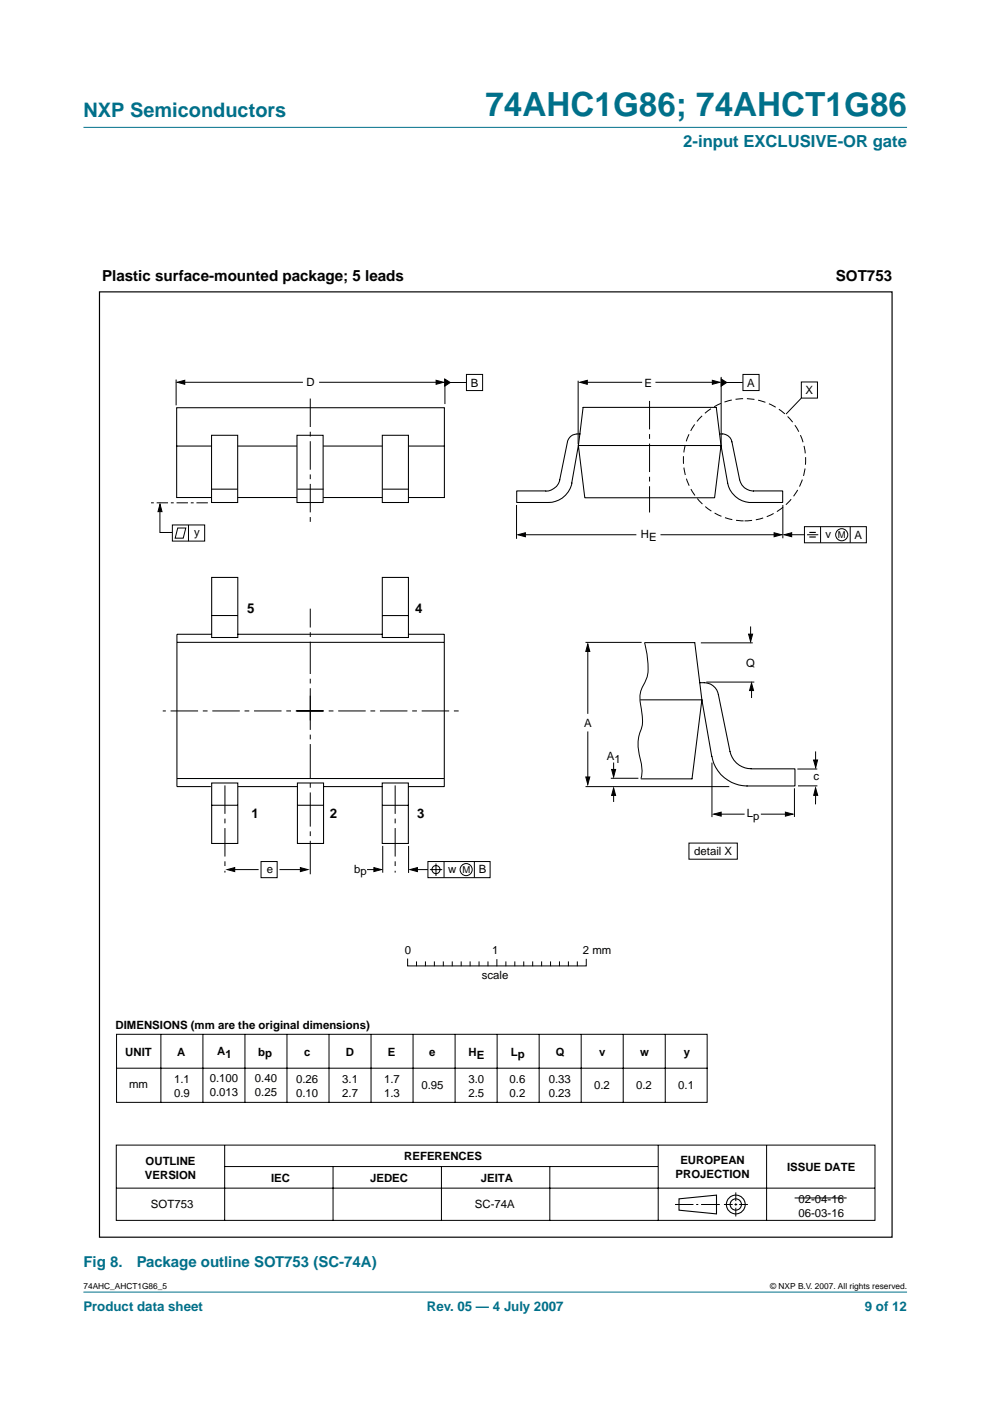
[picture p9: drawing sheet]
<svg xmlns="http://www.w3.org/2000/svg" width="210mm" height="297mm" viewBox="0 0 210 297" stroke-linecap="round" stroke-linejoin="round" font-family="sans-serif">
<g fill="#00708a" stroke="#00708a" stroke-width=".21">
<path d="M17.7 273.9h174.6z"/>
<path d="M17.7 27h174.6z"/>
</g>
<g fill="none" stroke="#000" stroke-width=".21">
<path d="M98.9 79.4h3.4v3.4h-3.4zM152.9 79.9v14.5M157.5 79.4h3.4v3.4h-3.4zM37.3 80.5v5.4M38.5 81.1h25.7M67.7 81.1h25.5M94.3 80.6v5.1M94.8 81.1h4.1M122.6 80.7v13.5M123.6 81.1h12.6M139 81.1h12.8M153.5 81.1h4"/>
<path d="M169.9 81h3.4v3.4h-3.4zM169.9 84.4l-3.2 3.4M33.9 107.4v5.5h2.6M36.5 111.3h6.9v3.4h-6.9zM37.7 111.9h1.7l-.6 2.2h-1.7zM40 111.3v3.4M109.5 107.1v7.1M110.6 113.4h24.3M140 113.4h24.7M166 107.1v7M167.1 113.4h3.5M170.6 111.7h13.1v3.4h-13.1z"/>
<path d="M171.1 113.4h2.4M174 111.7v3.4M180.3 111.7v3.4M124.1 136.2h11.9M124.6 137.8v13.5M136.6 136.2a17.6 17.6 0 0 1 .6 7.4l-.9 1.8a5.3 5.3 0 0 0-.5 3.9l.3 1.5a7.4 7.4 0 0 1-.6 5.1 11 11 0 0 0 .4 5.9 6.6 6.6 0 0 1 0 3.3M148.6 136.3h11M159.1 132.8v2.4M124.6 155.1v10.2M149.7 144.6h10.2M159.3 145.6v2.4M172.9 159.3v2.9"/>
<path d="M81.1 179.3v5.7M86.6 179.3v5.8M124.1 166.8h30.5M129.5 165h5.9M130.1 161.7v2.5M130.1 168v2M146.1 178.7h10.2v3.5h-10.2zM151 161.7v11.5M152.2 172.6h5.7M161.3 172.6h5.7M168.4 167.1v6.1M172.9 168v2.5"/>
<path d="M173.3 163h-4.2M173.3 166.6h-4.1M49.1 184.4h5.7M55.3 182.7h3.5v3.4h-3.5zM59.3 184.4h5.1M77.8 184.4h2.2M87.8 184.4h2.9M90.7 182.7h13.2v3.4h-13.2zM91.1 184.4h2.7M92.4 183.1v2.6M94.1 182.7v3.4M100.6 182.7v3.4"/>
<path d="M86.4 203.3v1.5h37.9v-1.4M88.3 203.9v.8M90.2 203.9v.8M92.1 203.9v.8M94 203.9v.8M95.9 203.9v.8M97.8 203.9v.8M99.7 203.9v.8M101.6 203.9v.8M103.5 203.9v.8M105.3 203.5v1.3M107.3 203.9v.8"/>
<path d="M109.2 203.9v.8M111 203.9v.8M112.9 203.9v.8M114.8 203.9v.8M116.7 203.9v.8M118.6 203.9v.8M120.5 203.9v.8M122.4 203.9v.8M24.7 242.8h160.8v15.9h-160.8zM24.7 251.9h160.8M47.6 242.8v15.9M47.7 247.3h91.8"/>
<path d="M70.6 247.3v11.4M93.6 247.3v11.4M116.6 247.3v11.4M139.6 242.8v15.9M143.1 255.4h3.9M147.6 255.4h.4M148.6 255.4h4M153.5 255.4h1.8M155.7 255.4h.6M156 252.8v1.9M156 255.1v.5M156 256.1v1.8"/>
<path d="M156.7 255.4h1.9M162.5 242.8v15.9"/>
<circle cx="178.5" cy="113.4" r="1.28"/>
<circle cx="92.4" cy="184.4" r=".86"/>
<circle cx="98.8" cy="184.4" r="1.28"/>
</g>
<g fill="none" stroke="#000" stroke-width=".23">
<path d="M144 254.2l7.9-.8v4l-7.9-.8z"/>
<circle cx="156" cy="255.4" r="1.99"/>
<circle cx="156" cy="255.4" r="1.2"/>
</g>
<g fill="#000" stroke="#000" stroke-width=".21">
<path d="M37.6 81.1l1.6-.5v.9zM92.5 80.6l1.6 .5-1.6 .4zM94.3 80.4l1.2 .7-1.2 .8zM122.9 81.1l1.6-.5v.9zM151 80.6l1.6 .5-1.6 .4zM152.9 80.4l1.2 .7-1.2 .8zM33.9 106.9l.4 1.6h-.8zM109.8 113.4l1.6-.4v.8zM164.1 113l1.6 .4-1.6 .4zM166.3 113.4l1.6-.5v.9zM124.6 136.5l.5 1.6h-.9zM158.7 134.4h.9l-.5 1.6z"/>
<path d="M159.3 144.8l.5 1.6h-.9zM124.2 164.7h.9l-.5 1.6zM130.1 167.1l.4 1.5h-.8zM129.7 163.1h.8l-.4 1.6zM151.3 172.6l1.6-.4v.8zM166.5 172.2l1.6 .4-1.6 .4zM172.9 167l.5 1.6h-.9zM172.5 161.1h.8l-.4 1.6zM48.2 184.4l1.6-.5v.9zM63.7 183.9l1.6 .5-1.6 .4zM79.3 183.9l1.6 .5-1.6 .4zM86.9 184.4l1.6-.5v.9z"/>
</g>
<path d="M62.9 150.7h34.8M68.5 150.7h-34" fill="none" stroke="#000" stroke-width=".21" stroke-dasharray="5.8 1 1 1" stroke-linecap="butt"/>
<path d="M65.8 152.8v-23.8" fill="none" stroke="#000" stroke-width=".21" stroke-dasharray="6.8 1 1 1" stroke-linecap="butt"/>
<path d="M65.8 147.5v37.9" fill="none" stroke="#000" stroke-width=".21" stroke-dasharray="7.2 1 1 1" stroke-linecap="butt"/>
<path d="M171.6 112.9h1.4M171.6 113.9h1.4" fill="none" stroke="#000" stroke-width=".24"/>
<path d="M44.1 106.6h-12.1" fill="none" stroke="#000" stroke-width=".21" stroke-dasharray="2.4 .6 .6 .6" stroke-linecap="butt"/>
<path d="M21.1 61.9h168v200.4h-168z" fill="none" stroke="#000" stroke-width=".25"/>
<g fill="none" stroke="#000" stroke-width=".22">
<path d="M37.5 86.4h56.7v19.1h-56.7zM37.5 94.6h56.7M37.6 136.2h56.5M44.8 134.5h-7.3v32.3h7.2M44.9 122.4h5.5v12.8h-5.5zM44.9 130.5h5.5M50.4 134.5h30.7M81.1 122.4h5.5v12.8h-5.5zM81.1 130.5h5.5M86.6 134.5h7.6v32.3h-7.6M37.6 165.1h56.5M44.9 166h5.5v12.8h-5.5z"/>
<path d="M44.9 170.7h5.5M50.4 166.8h12.7M63.1 166h5.5v12.8h-5.5zM63.1 170.7h5.5M68.6 166.8h12.4M81 166h5.6v12.8h-5.6zM81.1 170.7h5.5"/>
</g>
<circle cx="157.9" cy="97.5" r="13" fill="none" stroke="#000" stroke-width=".21" stroke-dasharray="1.6 .8" stroke-linecap="butt"/>
<path d="M137.7 85v23.7M47.7 166.5v18.5M83.8 166.5v18.5" fill="none" stroke="#000" stroke-width=".21" stroke-dasharray="6 1 1 1" stroke-linecap="butt"/>
<path d="M81.1 92.3h5.5v14.2h-5.5z" fill="#fff" stroke="#000" stroke-width=".22"/>
<path d="M81.2 103.7h5.5" fill="none" stroke="#000" stroke-width=".22"/>
<g fill="#fff" stroke="#000" stroke-width=".22">
<path d="M63 92.3h5.5v14.2h-5.5z"/>
<path d="M44.9 92.3h5.5v14.2h-5.5z"/>
</g>
<path d="M65.8 84.5v26.9" fill="none" stroke="#000" stroke-width=".21" stroke-dasharray="6 1 1 1" stroke-linecap="butt"/>
<g fill="none" stroke="#000" stroke-width=".21">
<path d="M24.7 219.3h125.2v14.4h-125.2zM34.1 219.3v14.4M43 219.3v14.4M51.9 219.3v14.4M60.8 219.3v14.4M69.8 219.3v14.4M78.7 219.3v14.4M87.6 219.2v14.5M96.5 219.3v14.4M105.4 219.3v14.4M114.3 219.3v14.4M123.2 219.3v14.4"/>
<path d="M132.1 219.3v14.4M141 219.3v14.4M24.7 226.5h125.3M168.5 254h11"/>
</g>
<g fill="none" stroke="#000" stroke-width=".22">
<path d="M122.9 92l-.3 2.5h30.3M122.9 92a2.22 2.22 0 0 0-2.6 1.7l-1.6 8a2.94 2.94 0 0 1-3 2.4M122.9 92l.7-5.6h28.3l1 8.1M152.6 92h.6M152.9 94.5l1.4 7.9a5.1 5.1 0 0 0 4.9 4.1h6.7v-2.4h-6.1M152.9 94.5l-1.4 11h-27.5l-1.4-11-1.4 7.9M153.2 92a2.08 2.08 0 0 1 2 1.7l1.6 8a3 3 0 0 0 3 2.4M44.9 103.7h5.5M63.1 103.7h5.5M121.3 102.4a5.1 5.1 0 0 1-5 4.1h-6.7v-2.4h6.1M136.7 136.2h10.6l1.5 12.2-2.1 16.7h-10.8M135.8 148.4h13l2.1 12"/>
<path d="M148.4 144.7a3.3 3.3 0 0 1 3.9 2.5l2.5 12.1a4.6 4.6 0 0 0 4.4 3.7h9.4v3.6h-10.2M150.9 160.3a7.6 7.6 0 0 0 7.5 6.3"/>
</g>
<text font-size="7.1" fill="#00708a" x="102.9" y="24.7">74AHC1G86; 74AHCT1G86</text>
<text font-size="4.2" fill="#00708a" x="17.7" y="24.9">NXP Semiconductors</text>
<text font-size="3.5" fill="#00708a" x="144.9" y="31.1">2-input EXCLUSIVE-OR gate</text>
<g font-size="3.2">
<text x="21.6" y="59.5">Plastic surface-mounted package; 5 leads</text>
<text x="177.2" y="59.5">SOT753</text>
</g>
<g font-size="3.2" fill="#00708a">
<text x="17.7" y="268.7">Fig 8.</text>
<text x="29" y="268.7">Package outline SOT753 (SC-74A)</text>
</g>
<g font-size="2.8">
<text x="52.4" y="130">5</text>
<text x="88" y="130">4</text>
<text x="53.3" y="173.5">1</text>
<text x="69.9" y="173.5">2</text>
<text x="88.5" y="173.5">3</text>
</g>
<g font-size="2.8" fill="#00708a">
<text x="17.7" y="278">Product data sheet</text>
<text x="90.5" y="278">Rev. 05 — 4 July 2007</text>
<text x="183.4" y="278">9 of 12</text>
</g>
<g font-size="2.4">
<text x="65" y="81.9">D</text>
<text x="99.8" y="82">B</text>
<text x="136.7" y="82">E</text>
<text x="158.4" y="82">A</text>
<text x="170.8" y="83.6">X</text>
<text x="41.1" y="113.6">y</text>
<text x="135.9" y="114">H</text>
<text x="137.6" y="114.8">E</text>
<text x="175" y="114.1">v</text>
<text x="181.2" y="114.3">A</text>
<text x="158.2" y="141.4">Q</text>
<text x="123.8" y="154.1">A</text>
<text x="128.7" y="161.1">A</text>
<text x="130.3" y="161.7">1</text>
<text x="172.5" y="165.5">c</text>
<text x="158.3" y="173.3">Lp</text>
<text x="56.6" y="185">e</text>
<text x="75.1" y="185">bp</text>
<text x="95" y="185.1">w</text>
<text x="101.5" y="185.1">B</text>
<text x="147.2" y="181.3">detail X</text>
<text x="85.9" y="202.3">0</text>
<text x="104.4" y="202.3">1</text>
<text x="123.6" y="202.3">2 mm</text>
<text x="102.2" y="207.6">scale</text>
<text x="24.5" y="218.1">DIMENSIONS (mm are the original dimensions)</text>
<text x="26.6" y="223.8">UNIT</text>
<text x="37.6" y="223.8">A</text>
<text x="46.1" y="223.8">A1</text>
<text x="54.7" y="223.8">bp</text>
<text x="64.5" y="223.8">c</text>
<text x="73.3" y="223.8">D</text>
<text x="82.3" y="223.8">E</text>
<text x="91" y="223.8">e</text>
<text x="99.4" y="223.8">H</text>
<text x="101.1" y="224.6">E</text>
<text x="108.3" y="223.8">L</text>
<text x="109.8" y="224.4">p</text>
<text x="117.8" y="223.8">Q</text>
<text x="127.1" y="223.8">v</text>
<text x="135.7" y="223.8">w</text>
<text x="145" y="223.8">y</text>
<text x="27.4" y="230.8">mm</text>
<text x="36.9" y="229.6">1.1</text>
<text x="36.9" y="232.6">0.9</text>
<text x="44.5" y="229.4">0.100</text>
<text x="44.5" y="232.3">0.013</text>
<text x="54.1" y="229.5">0.40</text>
<text x="54.1" y="232.4">0.25</text>
<text x="62.8" y="229.6">0.26</text>
<text x="62.8" y="232.6">0.10</text>
<text x="72.6" y="229.6">3.1</text>
<text x="72.6" y="232.6">2.7</text>
<text x="81.4" y="229.6">1.7</text>
<text x="81.4" y="232.6">1.3</text>
<text x="89.4" y="231">0.95</text>
<text x="99.3" y="229.6">3.0</text>
<text x="99.3" y="232.6">2.5</text>
<text x="108.1" y="229.6">0.6</text>
<text x="108.1" y="232.6">0.2</text>
<text x="116.4" y="229.6">0.33</text>
<text x="116.4" y="232.6">0.23</text>
<text x="126" y="231">0.2</text>
<text x="134.9" y="231">0.2</text>
<text x="143.8" y="231">0.1</text>
<text x="30.7" y="249.9">VERSION</text>
<text x="30.9" y="247">OUTLINE</text>
<text x="57.5" y="250.6">IEC</text>
<text x="78.5" y="250.6">JEDEC</text>
<text x="85.7" y="246">REFERENCES</text>
<text x="102" y="250.6">JEITA</text>
<text x="143.2" y="249.7">PROJECTION</text>
<text x="144.2" y="246.7">EUROPEAN</text>
<text x="166.9" y="248.2">ISSUE DATE</text>
<text x="32" y="256.2">SOT753</text>
<text x="100.7" y="256.2">SC-74A</text>
<text x="169.3" y="255">02-04-16</text>
<text x="169.3" y="258">06-03-16</text>
</g>
<g font-size="2">
<text x="177.7" y="114.1">M</text>
<text x="98" y="185.1">M</text>
</g>
<g font-size="1.8">
<text x="17.7" y="273.4">74AHC_AHCT1G86_5</text>
<text x="163.3" y="273.4">© NXP B.V. 2007. All rights reserved.</text>
</g>
</svg>
